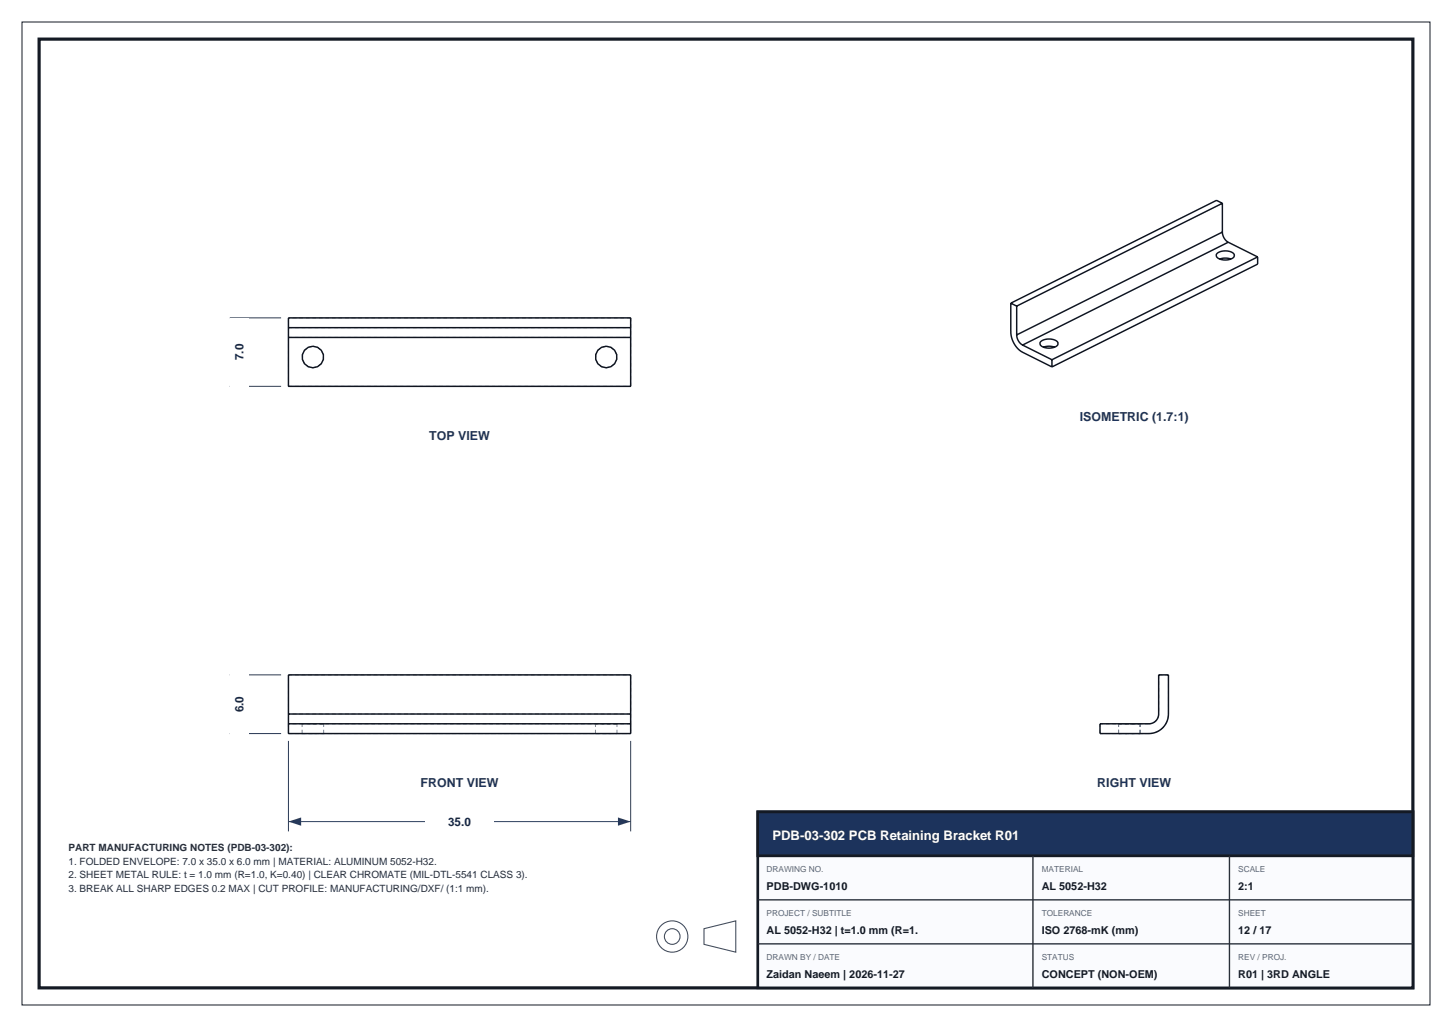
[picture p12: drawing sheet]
<svg xmlns="http://www.w3.org/2000/svg" width="297mm" height="210mm" viewBox="0 0 297 210" stroke-linecap="round" stroke-linejoin="round" font-family="sans-serif">
<path d="M8 8h281v194h-281z" fill="none" stroke="#141a24" stroke-width=".65" stroke-linecap="butt"/>
<path d="M4.5 4.5h288v201h-288z" fill="none" stroke="#141a24" stroke-width=".2"/>
<path d="M155 166h134v36h-134z" fill-rule="evenodd" fill="#fafbfe" stroke="#141a24" stroke-width=".55"/>
<path d="M155 166h134v9h-134z" fill-rule="evenodd" fill="#1c335c" stroke="#141a24" stroke-width=".55"/>
<path d="M211.3 175v27M251.5 175v27M155 193h134M155 184h134" fill="none" stroke="#262e38" stroke-width=".28"/>
<g fill="none" stroke="#404d5c" stroke-width=".22">
<path d="M144 189.9l6.5-1.6v6.4l-6.5-1.6z"/>
<circle cx="137.5" cy="191.5" r="3.2"/>
<circle cx="137.5" cy="191.5" r="1.6"/>
</g>
<g fill="none" stroke="#7a8594" stroke-width=".2" stroke-dasharray=".8 .6" stroke-linecap="butt">
<path d="M59 69v-4M59 65v2M59 67h70M59 69v10M59 79h70M59 69h70M64 70.8a2.2 2.2 0 0 0-2 3 2.2 2.2 0 0 0 3.5 .8 2.2 2.2 0 0 0-.5-3.6l-1-.2M124 70.8a2.2 2.2 0 0 0-2 3 2.2 2.2 0 0 0 3.5 .8 2.2 2.2 0 0 0-.5-3.6l-1-.2M129 65h-70M129 65v4M129 67v-2M129 79v-10"/>
<path d="M59 138h70M129 138v8M237 138v8M237 138h2M59 150h70M59 150v-4M59 146v-8M59 148v2M61.8 148h2.2M61.8 150h4.4M61.8 150v-2M64 148h2.2"/>
<path d="M64 150h-2.2M66.2 148h-4.4M66.2 150h-2.2M66.2 150v-2M121.8 148h2.2M121.8 150h4.4M121.8 150v-2M124 148h2.2M124 150h-2.2M126.2 148h-4.4M126.2 150h-2.2M126.2 150v-2"/>
<path d="M129 146v4M129 150v-2M129 148h-70M129 146h-70M225 150v-2M228.8 148h4.4M228.8 150h4.4M228.8 150v-2M233.2 150v-2M233.2 148h-4.4M233.2 150h-4.4M235 150a4 4 0 0 0 4-4"/>
<path d="M235 150h-10M235 148h-10M237 146a2 2 0 0 1-2 2M239 146v-8"/>
</g>
<g fill="none" stroke="#0f141f" stroke-width=".3">
<path d="M248.9 51.8a2.79 2.79 0 0 1 3.5 .2 1.05 1.05 0 0 1-1.1 1.1 2.73 2.73 0 0 1-2.4-.6l-.1-.3zM249.5 53l1.1-.2 1.2 .2M250 47.5l.4 1.2 .8 .8M250 41.6v5.9M250 41.6l-42 21M250 41.6l-1.2-.6-42 21M250 47.5l-42 21M251.2 49.5l6 3M251.2 49.5l-42 21.1M257.2 52.5v1.5l-42 21M257.2 52.5l-42 21.1M59 67v2"/>
<path d="M59 67v-2h70v2M59 69v10h70v-10M59 67h70M59 69h70M129 67v2M206.8 62v5.9a5 5 0 0 0 2.4 4.1l6 3M206.8 62l1.2 .6M208 68.5l.3 1.2 .9 .9M208 62.6v5.9M209.2 70.6l6 3M212.9 69.9a2.79 2.79 0 0 1 3.5 .1 1.05 1.05 0 0 1-1.2 1.1 2.73 2.73 0 0 1-2.4-.5l-.1-.4zM213.4 71l1.2-.2 1.1 .2"/>
<path d="M215.2 73.6v1.4M59 146v2M59 146v-8h70v8M59 148v2h70v-2M59 148h70M59 146h70M129 146v2M225 148h10a2 2 0 0 0 2-2v-8h2v8a4 4 0 0 1-4 4h-10z"/>
<circle cx="64" cy="73" r="2.2"/>
<circle cx="124" cy="73" r="2.2"/>
</g>
<path d="M59 151.5v18.5M129 151.5v18.5M59 168h70" fill="none" stroke="#293d5c" stroke-width=".2"/>
<g fill="#293d5c">
<path d="M59 168l2.6-.9v1.7z"/>
<path d="M126.4 167.1l2.6 .9-2.6 .8z"/>
</g>
<path d="M87 166h14v3.8h-14z" fill-rule="evenodd" fill="#fff"/>
<path d="M47 138h10.5M49 138v12M47 150h10.5" fill="none" stroke="#293d5c" stroke-width=".2"/>
<g fill="#293d5c">
<path d="M48.2 147.4h1.7l-.9 2.6z"/>
<path d="M49 138l.9 2.6h-1.7z"/>
</g>
<path d="M47 137h3.8v14h-3.8z" fill-rule="evenodd" fill="#fff"/>
<path d="M47 79h10.5M47 65h10.5M49 65v14" fill="none" stroke="#293d5c" stroke-width=".2"/>
<g fill="#293d5c">
<path d="M48.2 76.4h1.7l-.9 2.6z"/>
<path d="M49 65l.9 2.6h-1.7z"/>
</g>
<path d="M47 65h3.8v14h-3.8z" fill-rule="evenodd" fill="#fff"/>
<text font-size="2.7" fill="#fff" x="158" y="171.8">PDB-03-302 PCB Retaining Bracket R01</text>
<g font-size="2.5" fill="#1c335c">
<text x="87.8" y="90">TOP VIEW</text>
<text x="220.9" y="86">ISOMETRIC (1.7:1)</text>
<text x="86" y="161">FRONT VIEW</text>
<text x="224.4" y="161">RIGHT VIEW</text>
</g>
<g font-size="2.4" fill="#1a2942">
<text x="49.8" y="73.7" transform="rotate(-90 49.8 73.7)">7.0</text>
<text x="49.8" y="145.7" transform="rotate(-90 49.8 145.7)">6.0</text>
<text x="91.7" y="168.8">35.0</text>
</g>
<g font-size="2.2" fill="#141a24">
<text x="156.8" y="182">PDB-DWG-1010</text>
<text x="213.1" y="182">AL 5052-H32</text>
<text x="253.3" y="182">2:1</text>
<text x="156.8" y="191">AL 5052-H32 | t=1.0 mm (R=1.</text>
<text x="213.1" y="191">ISO 2768-mK (mm)</text>
<text x="253.3" y="191">12 / 17</text>
<text x="156.8" y="200">Zaidan Naeem | 2026-11-27</text>
<text x="213.1" y="200">CONCEPT (NON-OEM)</text>
<text x="253.3" y="200">R01 | 3RD ANGLE</text>
</g>
<g font-size="2" fill="#242e3d">
<text x="14" y="174">PART MANUFACTURING NOTES (PDB-03-302):</text>
<text x="14" y="176.8">1. FOLDED ENVELOPE: 7.0 x 35.0 x 6.0 mm | MATERIAL: ALUMINUM 5052-H32.</text>
<text x="14" y="179.6">2. SHEET METAL RULE: t = 1.0 mm (R=1.0, K=0.40) | CLEAR CHROMATE (MIL-DTL-5541 CLASS 3).</text>
<text x="14" y="182.4">3. BREAK ALL SHARP EDGES 0.2 MAX | CUT PROFILE: MANUFACTURING/DXF/ (1:1 mm).</text>
</g>
<g font-size="1.7" fill="#59667a">
<text x="156.8" y="178.3">DRAWING NO.</text>
<text x="213.1" y="178.3">MATERIAL</text>
<text x="253.3" y="178.3">SCALE</text>
<text x="156.8" y="187.3">PROJECT / SUBTITLE</text>
<text x="213.1" y="187.3">TOLERANCE</text>
<text x="253.3" y="187.3">SHEET</text>
<text x="156.8" y="196.3">DRAWN BY / DATE</text>
<text x="213.1" y="196.3">STATUS</text>
<text x="253.3" y="196.3">REV / PROJ.</text>
</g>
</svg>
